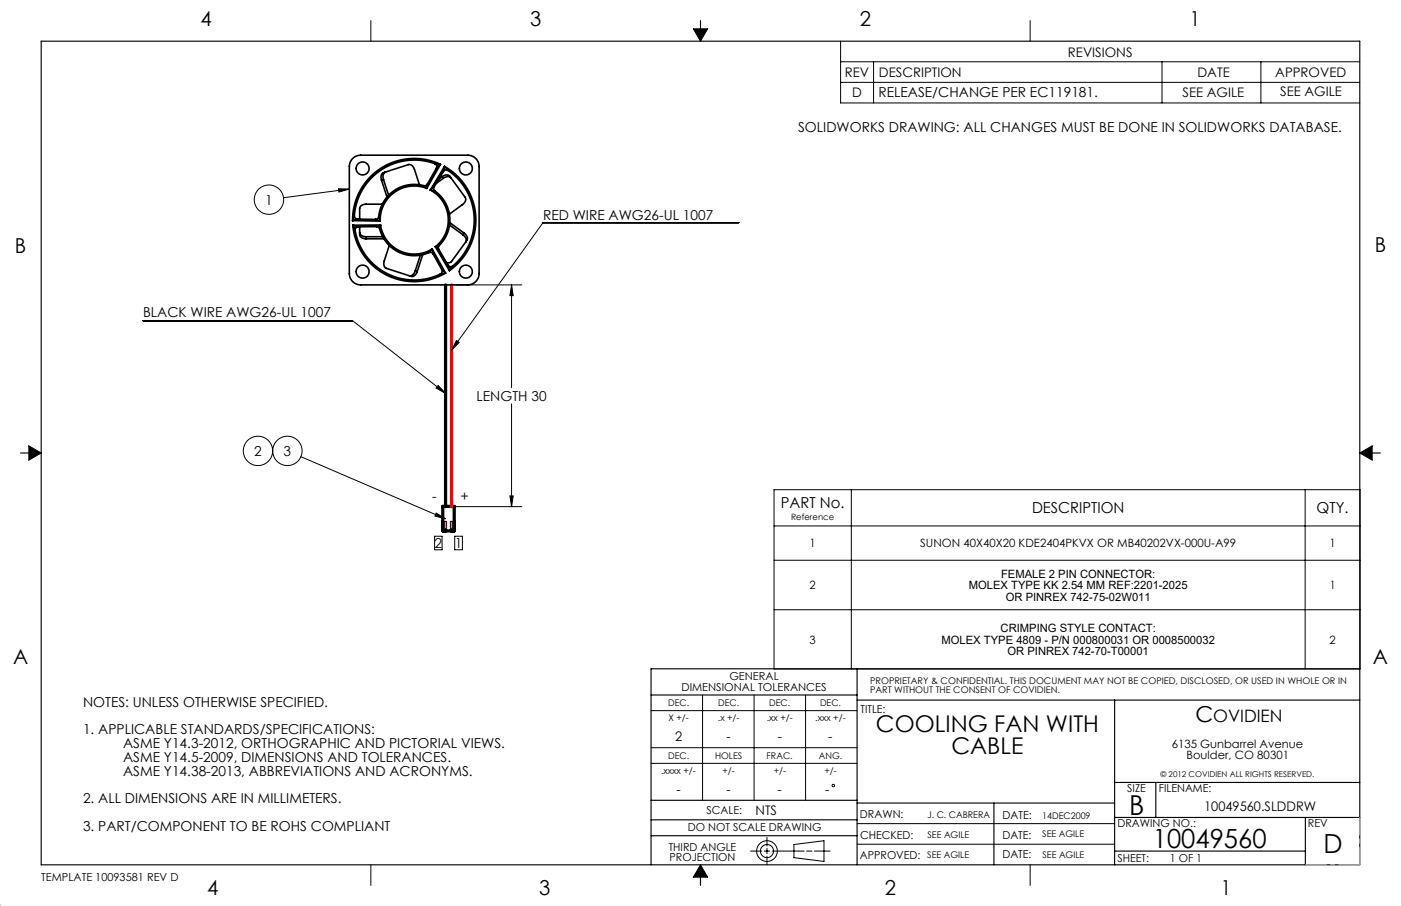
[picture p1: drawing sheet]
<svg xmlns="http://www.w3.org/2000/svg" width="432mm" height="279mm" viewBox="0 0 432 279" stroke-linecap="round" stroke-linejoin="round" font-family="sans-serif">
<g fill="none" stroke="#000" stroke-width=".31">
<path d="M114.3 6.3v6.4M213.7 8.9h4.4l-2.2 3.8zM259.1 12.7v19h160M259.1 19h160M269.2 19v12.7M317.5 6.3v6.4M358.1 19v12.7M388.6 19v12.7M259.1 25.4h160M104.3 58.2l3.4 .1-3.2 .9zM107.7 58.3l-20.3 2.7M227.7 68.7h-60.3l-28.2 39.3"/>
<path d="M44.1 98.9h64.6l28.6 22.4M140.4 87.9h20.4M157.7 87.9v31.7M157.7 87.9l.5 3.3h-1zM135 118.9l2.3 2.4-2.9-1.6zM140.7 105l.8 .6-2.3 2.4zM8.9 137.5l3.8 2.2-3.8 2.2zM157.7 124.5v31.7M419.1 139.7l3.8-2.2v4.4zM92.7 140.8l44.6 19.2M134.4 158.2l2.9 1.8-3.3-.9zM140.4 156.2h20.4"/>
<path d="M157.2 152.9h1l-.5 3.3zM238.6 151h180.6v55.3h-180.6zM262.4 151v55.3M402.3 151v55.3M133.9 165.4h2.4v4.1h-2.4zM140.1 165.4h2.4v4.1h-2.4zM238.6 172.8h180.6M238.6 162.2h180.6M238.6 188h180.6M200.7 219.2h63.5M216.5 214.3v32.5M232.4 214.3v32.5"/>
<path d="M248.3 214.3v32.5M200.7 230.6h63.5M200.7 235.4h63.5M236.4 258.3v2.6M264.2 254h79.3M114.3 266.7v6.3M215.9 266.7l2.2 3.8h-4.4zM231.3 262.5h3.5M235.6 262.5h1.6M236.4 261.6v1.7M236.4 264v2.7M238 262.5h9.8"/>
<path d="M244.7 260.4l9.3-1.1v6.4l-9.3-1.2zM248.6 262.5h1.7M251 262.5h4.8M264.2 260.3h79.3M317.5 266.7v6.3"/>
<circle cx="82.9" cy="61.6" r="4.5"/>
<circle cx="79.5" cy="139.1" r="4.5"/>
<circle cx="88.6" cy="139.1" r="4.5"/>
<circle cx="256.8" cy="242.3" r=".39"/>
<circle cx="236.4" cy="262.5" r="3.2"/>
<circle cx="236.4" cy="262.5" r="2.02"/>
</g>
<path d="M-.1 279.4h.6M0 279.4h.1M0 278.9v.5M.4 279l-.4 .4" fill="none" stroke="#c0c0c0" stroke-width=".31"/>
<g fill="none" stroke="#000" stroke-width=".35">
<path d="M12.7 12.7h406.4v254h-406.4zM215.9 6.3v6.4M6.3 139.7h6.4M419.1 139.7h6.3M200.7 214.3h63.5M264.2 215.9h154.9M264.2 206.2v60.5M343.5 215.9v50.8M419.1 206.2h-218.4v60.5M200.7 252.8h63.5M200.7 257.7h63.5M200.7 246.8h63.5"/>
<path d="M264.2 247.6h79.3M306.3 247.6v19.1M343.5 252.1h75.6M343.5 241.3h75.6M356.2 241.3v10.8M402.3 252.1v14.6M215.9 266.7v6.3M343.5 262.5h58.8"/>
</g>
<path d="M137.3 87.9v68.3M136.5 156.2h3.5v7.5h-3.5z" fill="none" stroke="#000" stroke-width="1"/>
<path d="M137.1 160.8h.5v2.2h-.5zM138.8 160.8h.5v2.2h-.5z" fill="none" stroke="#400000" stroke-width=".31"/>
<path d="M139.2 87.9v68.3" fill="none" stroke="#f00" stroke-width="1"/>
<path d="M419.1 252.1v14.6" fill="none" stroke="#c0c0c0" stroke-width=".31" stroke-dasharray="30.5 1.3 1.3 1.3" stroke-dashoffset="25.1"/>
<path d="M402.3 266.7h16.8" fill="none" stroke="#c0c0c0" stroke-width=".31" stroke-dasharray="30.5 1.3 1.3 1.3" stroke-dashoffset="24"/>
<path d="M213.7 8.9l2.2 3.8v-3.8zM215.9 8.9v3.8l2.2-3.8zM419.1 139.7h3.8v-2.2zM419.1 139.7l3.8 2.2v-2.2zM215.9 266.7v3.8h2.2zM215.9 266.7l-2.2 3.8h2.2zM8.9 139.7v2.2l3.8-2.2zM8.9 137.5v2.2h3.8z" fill-rule="evenodd" fill="#000"/>
<g fill="#000">
<path d="M104.3 58.2l3.4 .1-3.2 .9zM140.7 105l.8 .6-2.3 2.4zM135 118.9l2.3 2.4-2.9-1.6zM134.4 158.2l2.9 1.8-3.3-.9z"/>
<path d="M157.7 87.9l.5 3.3h-1zM157.2 152.9h1l-.5 3.3z"/>
</g>
<g fill="none" stroke="#000" stroke-width=".5">
<path d="M108.5 49.1l1.2-.9 1.5-.3h33a3.5 3.5 0 0 1 3.5 3.5v33a3.5 3.5 0 0 1-3.5 3.5h-33a3.5 3.5 0 0 1-3.5-3.5v-33l.1-1zM117.6 55.6a1.82 1.82 0 0 1 .6-2.3l7.7-2.5a1.72 1.72 0 0 1 1.8 1.5l1.6 4.7M117.6 55.6l1.7 5.2M118.2 55.4l1.6 4.8M118.2 55.4l-.6 .2M118.8 53.1a1.72 1.72 0 0 0-.6 2.3M130.6 57.3l.9 .8M130.6 57.3a11 11 0 0 0-13.9 9.5M131.5 58.1a10.5 10.5 0 0 0-14.3 10.1M131.7 56.8l-.2 1.3M131.7 56.8l-.5 .4-.6 .1M132.6 58.6l1.5 .3"/>
<path d="M132.6 58.6a10.5 10.5 0 0 1 1.6 17.5M133.8 57.6a1 1 0 0 0 .3 1.3M133.8 57.6l-1.2 1M134 50.5h.5M134 50.5a18.5 18.5 0 0 0-24.8 16M134 50.5a1 1 0 0 1 .5 1.4M134.1 58.9a11 11 0 0 1 1.3 16.8M134.5 50.5l.3 1M134.5 50.5l1.3 .2M134.5 51.9l-2.8 4.9M134.8 51.5l-.3 .4M135.8 50.7l-1 .8"/>
<path d="M135.8 50.7a19 19 0 0 0-27.1 17.3M135.8 50.7l-4.3 7.4M136.2 54.5a1.68 1.68 0 0 1 2.8 .4M136.2 54.5l.4 .5M136.2 54.5l-.9 .7M136.6 55l-2.2 1.6M136.7 52.9l-2.9 4.7M137 51.3l-.3 1.6M137 51.3l1.1 1.3M137 51.3a19 19 0 0 1 1.5 32.2M137 51.3l-4.4 7.3M138.1 52.6a1 1 0 0 0-1.4 .3"/>
<path d="M138.1 52.6a18.5 18.5 0 0 1 1.5 29.4M139 54.9l4.4 6a1.72 1.72 0 0 1-.9 2.2l-4 2.9M139 54.9a1.72 1.72 0 0 0-2.4 .1M108.7 68l8.5 .2M108.7 69.5l1.2 .3M108.7 69.5l.5 1.1M108.7 69.5a19 19 0 0 0 28.6 14.7M109.2 66.5l-.5 1.5M109.2 66.5a1 1 0 0 0 1 1.1M109.2 70.6l.3 .5M109.5 71.1a18.5 18.5 0 0 0 26.2 13.4M109.9 69.8l-.7 .8"/>
<path d="M109.9 69.8l.5 .1M110.2 67.6l-1.5 .4M110.2 67.6l5.5 .1M110.4 69.9a1 1 0 0 0-.9 1.2M110.9 71.7a1.72 1.72 0 0 0 2 1.3M110.9 69.9v2.5a1.72 1.72 0 0 0 2 1.2M112.9 73v.6M112.9 73h5M112.9 73.6h5.4M115.7 67.7l1.5 .5M116 69.9l.7 .2 .3 .5M116 69.9h-5.6"/>
<path d="M116.7 66.8l.5 1.4M116.7 66.8a1 1 0 0 1-1 .9M117 70.6a11 11 0 0 0 15.2 7.3M117.3 69.4l-.3 1.2M117.3 69.4a10.5 10.5 0 0 0 15.9 7.4M117.3 69.4l-1.3 .5M117.3 69.4l-8.6 .1M117.8 63h-4.9a1.82 1.82 0 0 0-2 1.3v3.3M120 75.7l-1.6 4.7a1.82 1.82 0 0 0 .6 2.3l7.7 2.5a1.72 1.72 0 0 0 1.9-1.5M129.6 78.7l-1.6 4.8M130.3 78.5l-1.7 5.2M132.2 77.9a1 1 0 0 1 1.3 .4"/>
<path d="M133.2 76.8l-1 1.1M133.2 76.8l.3 1.5M133.2 76.8l4.1 7.4M133.5 78.3l2.7 4.8M134.2 76.1l1 .8M134.2 76.1l4.3 7.4M135.2 76.9l2.9 4.8M135.4 75.7l-1.2 .4M135.4 75.7l-.3 .6 .1 .6M138.6 69.4l4.1 3M138.6 68.7l4.5 3.2M142.7 72.4a1.82 1.82 0 0 1 .8 2.2"/>
<path d="M143.1 71.9a1.82 1.82 0 0 1 .8 2.2l-4.7 6.6-.6 .3h-1M143.1 71.9l-.4 .5M128 83.5a1.82 1.82 0 0 1-1.9 1.5M128 83.5l.6 .2M136.2 83.1l1.1 1.1M136.2 83.1a1 1 0 0 1-.5 1.4M137.3 84.2l-1.6 .3M138.1 81.7l.1 .5M138.1 81.7a1 1 0 0 0 1.5 .3M138.2 82.2l.3 1.3M138.2 82.2l1.1 .2M139.3 82.4l-.8 1.1"/>
<path d="M139.6 82l-.3 .4"/>
<circle cx="111.8" cy="51.9" r="2"/>
<circle cx="143.6" cy="51.9" r="2"/>
<circle cx="111.8" cy="83.8" r="2"/>
<circle cx="143.6" cy="83.8" r="2"/>
</g>
<text font-size="8.5" x="348" y="251.4">B</text>
<g font-size="8.1">
<text x="355.3" y="261.5">10049560</text>
<text x="407.9" y="263.2">D</text>
</g>
<g font-size="7.1">
<text x="270" y="225.7">COOLING FAN WITH</text>
<text x="293.2" y="232.6">CABLE</text>
</g>
<text font-size="6.8" x="368.4" y="222.8">C</text>
<g font-size="6.3">
<text x="61.8" y="8">4</text>
<text x="163.4" y="8">3</text>
<text x="265" y="8">2</text>
<text x="366.7" y="8">1</text>
<text x="4.6" y="77.9">B</text>
<text x="423.7" y="77.9">B</text>
<text x="4" y="204.9">A</text>
<text x="423.1" y="204.8">A</text>
<text x="63.9" y="276.1">4</text>
<text x="166.2" y="276.1">3</text>
<text x="272.7" y="276.1">2</text>
<text x="376.3" y="276.1">1</text>
</g>
<text font-size="5.3" x="373.9" y="222.8">OVIDIEN</text>
<g font-size="4.7">
<text x="240.6" y="156.8">PART No.</text>
<text x="318.1" y="158.3">DESCRIPTION</text>
<text x="405.8" y="158.3">QTY.</text>
</g>
<g font-size="4.2">
<text x="270.8" y="29.8">RELEASE/CHANGE PER EC119181.</text>
<text x="246" y="40.8">SOLIDWORKS DRAWING: ALL CHANGES MUST BE DONE IN SOLIDWORKS DATABASE.</text>
<text x="81.7" y="63.2">1</text>
<text x="167.4" y="67.7">RED WIRE AWG26-UL 1007</text>
<text x="44.1" y="97.8">BLACK WIRE AWG26-UL 1007</text>
<text x="146.9" y="123.6">LENGTH 30</text>
<text x="78.3" y="140.6">2</text>
<text x="87.4" y="140.6">3</text>
<text x="133.2" y="154.5">-</text>
<text x="142" y="154.5">+</text>
<text x="134" y="169">2</text>
<text x="140.2" y="169">1</text>
<text x="25.6" y="218">NOTES: UNLESS OTHERWISE SPECIFIED.</text>
<text x="25.6" y="226.5">1. APPLICABLE STANDARDS/SPECIFICATIONS:</text>
<text x="37.9" y="230.7">ASME Y14.3-2012, ORTHOGRAPHIC AND PICTORIAL VIEWS.</text>
<text x="37.9" y="239.2">ASME Y14.38-2013, ABBREVIATIONS AND ACRONYMS.</text>
<text x="37.9" y="235">ASME Y14.5-2009, DIMENSIONS AND TOLERANCES.</text>
<text x="25.6" y="247.7">2. ALL DIMENSIONS ARE IN MILLIMETERS.</text>
<text x="25.6" y="256.1">3. PART/COMPONENT TO BE ROHS COMPLIANT</text>
</g>
<g font-size="4.1">
<text x="329.2" y="17.5">REVISIONS</text>
<text x="260.4" y="23.8">REV</text>
<text x="270.9" y="23.7">DESCRIPTION</text>
<text x="369.1" y="23.7">DATE</text>
<text x="393.1" y="23.7">APPROVED</text>
<text x="262.6" y="29.8">D</text>
<text x="364.5" y="29.8">SEE AGILE</text>
<text x="394.5" y="29.7">SEE AGILE</text>
<text x="208.1" y="228.4">2</text>
<text x="223.9" y="228.5">-</text>
<text x="239.7" y="228.5">-</text>
<text x="255.3" y="228.4">-</text>
<text x="208.5" y="245">-</text>
<text x="223.9" y="244.9">-</text>
<text x="239.6" y="244.9">-</text>
<text x="254.3" y="245">-</text>
<text x="232.9" y="251.3">NTS</text>
<text x="371.1" y="250.1">10049560.SLDDRW</text>
</g>
<g font-size="3.5">
<text x="249.5" y="168.8">1</text>
<text x="283.6" y="168.8">SUNON 40X40X20 KDE2404PKVX OR MB40202VX-000U-A99</text>
<text x="409.7" y="168.8">1</text>
<text x="308.5" y="178.2">FEMALE 2 PIN CONNECTOR:</text>
<text x="249.5" y="181.7">2</text>
<text x="298.6" y="181.7">MOLEX TYPE KK 2.54 MM REF:2201-2025</text>
<text x="310" y="185.2">OR PINREX 742-75-02W011</text>
<text x="409.8" y="181.7">1</text>
<text x="308.4" y="194.9">CRIMPING STYLE CONTACT:</text>
<text x="249.5" y="198.5">3</text>
<text x="290.2" y="198.5">MOLEX TYPE 4809 - P/N 000800031 OR 0008500032</text>
<text x="310.5" y="202">OR PINREX 742-70-T00001</text>
<text x="409.8" y="198.5">2</text>
<text x="361.1" y="230.5">6135 Gunbarrel Avenue</text>
<text x="365.7" y="234.1">Boulder, CO 80301</text>
</g>
<g font-size="3.4">
<text x="224.8" y="209.6">GENERAL</text>
<text x="210.1" y="213.1">DIMENSIONAL TOLERANCES</text>
<text x="265.2" y="219.7">TITLE:</text>
<text x="347.4" y="244.3">SIZE</text>
<text x="357.2" y="244.3">FILENAME:</text>
<text x="217.7" y="251.2">SCALE:</text>
<text x="212" y="256.3">DO NOT SCALE DRAWING</text>
<text x="265" y="252.4">DRAWN:</text>
<text x="309" y="252.5">DATE:</text>
<text x="344.4" y="254.9">DRAWING NO.:</text>
<text x="403.1" y="254.9">REV</text>
<text x="206.1" y="262.4">THIRD ANGLE</text>
<text x="265.1" y="258.7">CHECKED:</text>
<text x="308.9" y="258.8">DATE:</text>
<text x="206.4" y="265.6">PROJECTION</text>
<text x="265" y="264.9">APPROVED:</text>
<text x="308.9" y="264.5">DATE:</text>
<text x="344.4" y="265.9">SHEET:</text>
<text x="360.6" y="265.9">1 OF 1</text>
<text x="12.7" y="271.7">TEMPLATE 10093581 REV D</text>
</g>
<g font-size="2.8">
<text x="268.2" y="210.9">PROPRIETARY &amp; CONFIDENTIAL. THIS DOCUMENT MAY NOT BE COPIED, DISCLOSED, OR USED IN WHOLE OR IN</text>
<text x="268.2" y="213.7">PART WITHOUT THE CONSENT OF COVIDIEN.</text>
<text x="205.9" y="217.8">DEC.</text>
<text x="221.3" y="217.8">DEC.</text>
<text x="237.1" y="217.8">DEC.</text>
<text x="252.7" y="217.8">DEC.</text>
<text x="206" y="222.4">X +/-</text>
<text x="221.3" y="222.4">.x +/-</text>
<text x="236.3" y="222.4">.xx +/-</text>
<text x="251.3" y="222.4">.xxx +/-</text>
<text x="205.9" y="234">DEC.</text>
<text x="220.4" y="233.9">HOLES</text>
<text x="236.3" y="233.9">FRAC.</text>
<text x="252.4" y="233.9">ANG.</text>
<text x="203.8" y="238.7">.xxxx +/-</text>
<text x="222.7" y="238.7">+/-</text>
<text x="238.5" y="238.7">+/-</text>
<text x="254.1" y="238.7">+/-</text>
<text x="285.8" y="252.2">J. C. CABRERA</text>
<text x="321.2" y="252.5">14DEC2009</text>
<text x="285.9" y="258.3">SEE AGILE</text>
<text x="321.2" y="258.2">SEE AGILE</text>
<text x="285.8" y="264.7">SEE AGILE</text>
<text x="321.3" y="264.5">SEE AGILE</text>
</g>
<text font-size="2.7" x="243.9" y="160.2">Reference</text>
<text font-size="2.5" x="357.7" y="239.6">© 2012 COVIDIEN ALL RIGHTS RESERVED.</text>
</svg>
